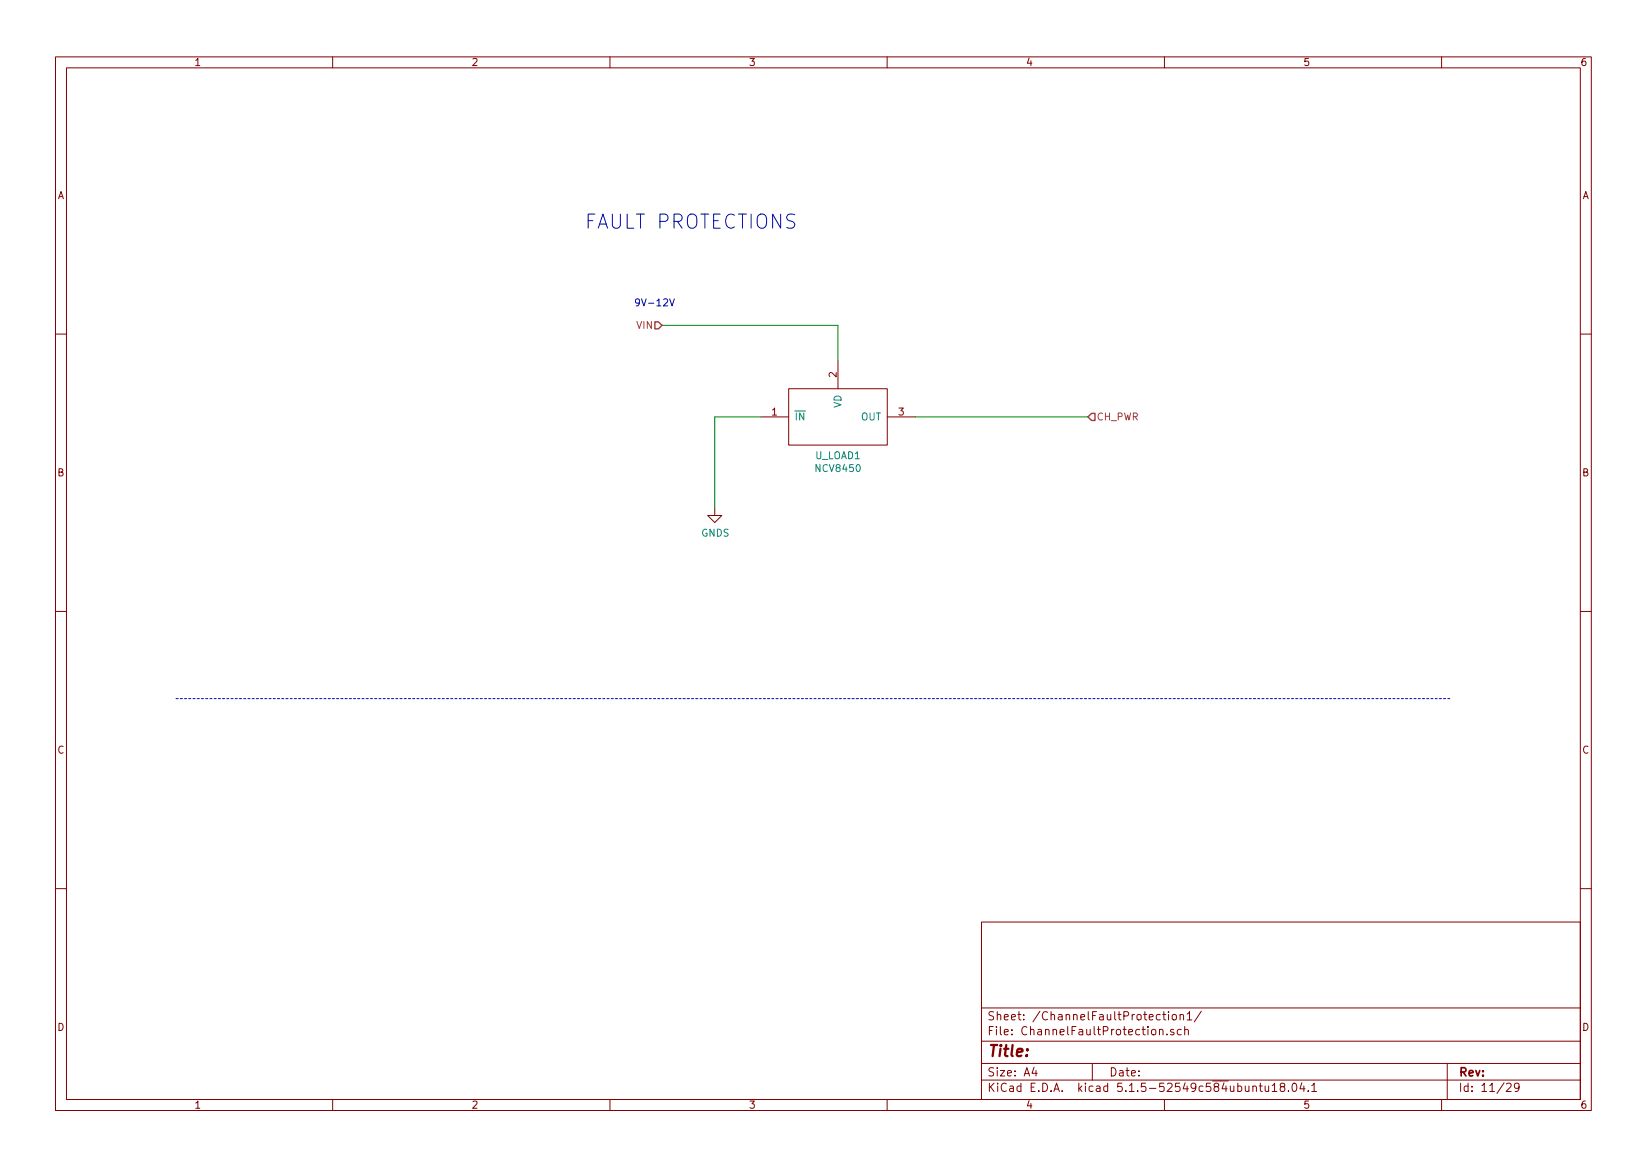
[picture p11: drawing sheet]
<svg xmlns="http://www.w3.org/2000/svg" width="297mm" height="210mm" viewBox="0 0 297 210" stroke-linecap="round" stroke-linejoin="round" font-family="sans-serif">
<g fill="none" stroke="#840000" stroke-width=".18">
<path d="M10 10.3h277v189.9h-277zM12 12.2h273v186.1h-273zM60 10.3v1.9M110 10.3v1.9M160 10.3v1.9M210 10.3v1.9M260 10.3v1.9M10 60.2h2M137.2 75.2h5M142.2 70.1h17.8v10.2h-17.8zM151.1 65v5.1M160 75.2h5.1"/>
<path d="M285 60.2h2M128.9 91.7v1.3h1.3l-1.3 1.2-1.3-1.2h1.3M10 110.3h2M285 110.3h2M10 160.2h2M177 166.3h108v32h-108zM285 160.2h2M60 198.3v1.9M110 198.3v1.9M160 198.3v1.9M177 194.8h108M177 191.8h108"/>
<path d="M177 187.8h108M177 181.8h108M186.5 192.5l-.4 1h1M186.8 193v1M197 191.8v3M209.1 185.7l.2-.1 .4 .1 .1 .9M209.1 185.6v1M209.7 182.9h.6M209.9 182.4v1.3l.4 .2M210 198.3v1.9M210.5 186.5v.1M210.7 182.4v.2"/>
<path d="M210.7 182.9v1M211.5 183.1l.2-.2 .4 .2v.7l-.2 .1-.4-.1zM211.7 185.7a.37 .37 0 0 0-.6 .1l.1 .2 .5 .2 .1 .1-.3 .3-.4-.1M212.8 183.1l.2-.2 .4 .1 .1 .9M212.8 182.9v1M213 185.7l-.4-.1-.3 .3 .1 .6 .2 .1 .4-.1M213.7 185.7a.37 .37 0 0 1 .6 .1v.8M213.7 185.1v1.5M214.1 182.8l.4-.4v1.5M214.1 183.9h.9M216.7 182.3l-1.3 2M226 196l.2-.2 .3 .1 .1 .9"/>
<path d="M227.1 195.8h.6M227.3 195.3v1.3l.4 .2M228.2 195.8v.9l.4 .1 .2-.1M228.8 195.8v1M229.4 195.8l.5-.5v1.5M229.4 196.8h.9M231.2 196l-.3-.2v-.3l.3-.2 .4 .1 .1 .2-.1 .3-.6 .1-.1 .3v.4l.3 .1 .4-.1 .1-.2v-.2l-.3-.3M232.4 196.7v.1M233.1 195.5l.3-.2a.8 .8 0 0 1 .5 .8 .8 .8 0 0 1-.5 .7l-.3-.1-.1-.4zM234.8 195.2l-.4 1.1h1M235.2 195.8v1M235.9 196.7v.1"/>
<path d="M236.6 195.8l.4-.5v1.5M236.6 196.8h.8M260 198.3v1.9M261 191.8v6.5M271.7 195.5l.6-.2 .2 .5-.9 1h.9M274 196l-.3 .3-.4-.1-.2-.2 .2-.6 .4-.1 .2 .2a1.27 1.27 0 0 1-.2 1.2l-.4 .1"/>
</g>
<path d="M31.7 126h229.9" fill="none" stroke="#0000c2" stroke-width=".18" stroke-dasharray=".4 .4"/>
<path d="M119.4 58.7h31.7v6.3M137.2 75.2h-8.3v16.5M165.1 75.2h31.1" fill="none" stroke="#008400" stroke-width=".18"/>
<path d="M118.1 58h.6l.7 .7-.7 .6h-.6zM196.8 74.5h.7v1.3h-.7l-.6-.6z" fill="none" stroke="#848400" stroke-width=".25"/>
<path d="M120.8 53.9l.4 1.3 .4-1.3" fill="none" stroke="#0000c2" stroke-width=".18"/>
<text font-size="3.5" fill="#0000c2" x="105.4" y="41.3">FAULT PROTECTIONS</text>
<text font-size="2.8" fill="#840000" x="178" y="190.5">Title:</text>
<g font-size="2.1" fill="#840000">
<text x="178" y="184">Sheet: /ChannelFaultProtection1/</text>
<text x="178" y="186.7">File: ChannelFaultProtection.sch</text>
<text x="178" y="196.9">KiCad E.D.A. kicad 5.1.5-52549c584ubuntu18.04.1</text>
<text x="178" y="194.1">Size: A4</text>
<text x="200" y="194.1">Date:</text>
<text x="263" y="194.1">Rev:</text>
<text x="263" y="196.9">Id: 11/29</text>
</g>
<g font-size="1.8" fill="#840000">
<text x="35" y="11.9">1</text>
<text x="85" y="11.9">2</text>
<text x="135" y="11.9">3</text>
<text x="185" y="11.9">4</text>
<text x="235" y="11.9">5</text>
<text x="285" y="11.9">6</text>
<text x="10.4" y="35.9">A</text>
<text x="285.4" y="35.9">A</text>
<text x="150.9" y="68" transform="rotate(-90 150.9 68)">2</text>
<text x="139.2" y="74.9">1</text>
<text x="162.1" y="74.9">3</text>
<text x="10.4" y="85.9">B</text>
<text x="285.4" y="85.9">B</text>
<text x="10.4" y="135.9">C</text>
<text x="285.4" y="135.9">C</text>
<text x="10.4" y="185.9">D</text>
<text x="285.4" y="185.9">D</text>
<text x="35" y="199.9">1</text>
<text x="85" y="199.9">2</text>
<text x="135" y="199.9">3</text>
<text x="185" y="199.9">4</text>
<text x="235" y="199.9">5</text>
<text x="285" y="199.9">6</text>
</g>
<text font-size="1.8" fill="#0000c2" x="114.3" y="55.2">9V-12V</text>
<g font-size="1.8" fill="#848400">
<text x="114.9" y="59.3">VIN</text>
<text x="197.7" y="75.8">CH_PWR</text>
</g>
<g font-size="1.8" fill="#008484">
<text x="143.3" y="75.8">IN</text>
<text x="151.8" y="73.6" transform="rotate(-90 151.8 73.6)">VD</text>
<text x="155.3" y="75.8">OUT</text>
<text x="147" y="82.8">U_LOAD1</text>
<text x="147.3" y="85.1">NCV8450</text>
<text x="126.5" y="96.8">GNDS</text>
</g>
</svg>
